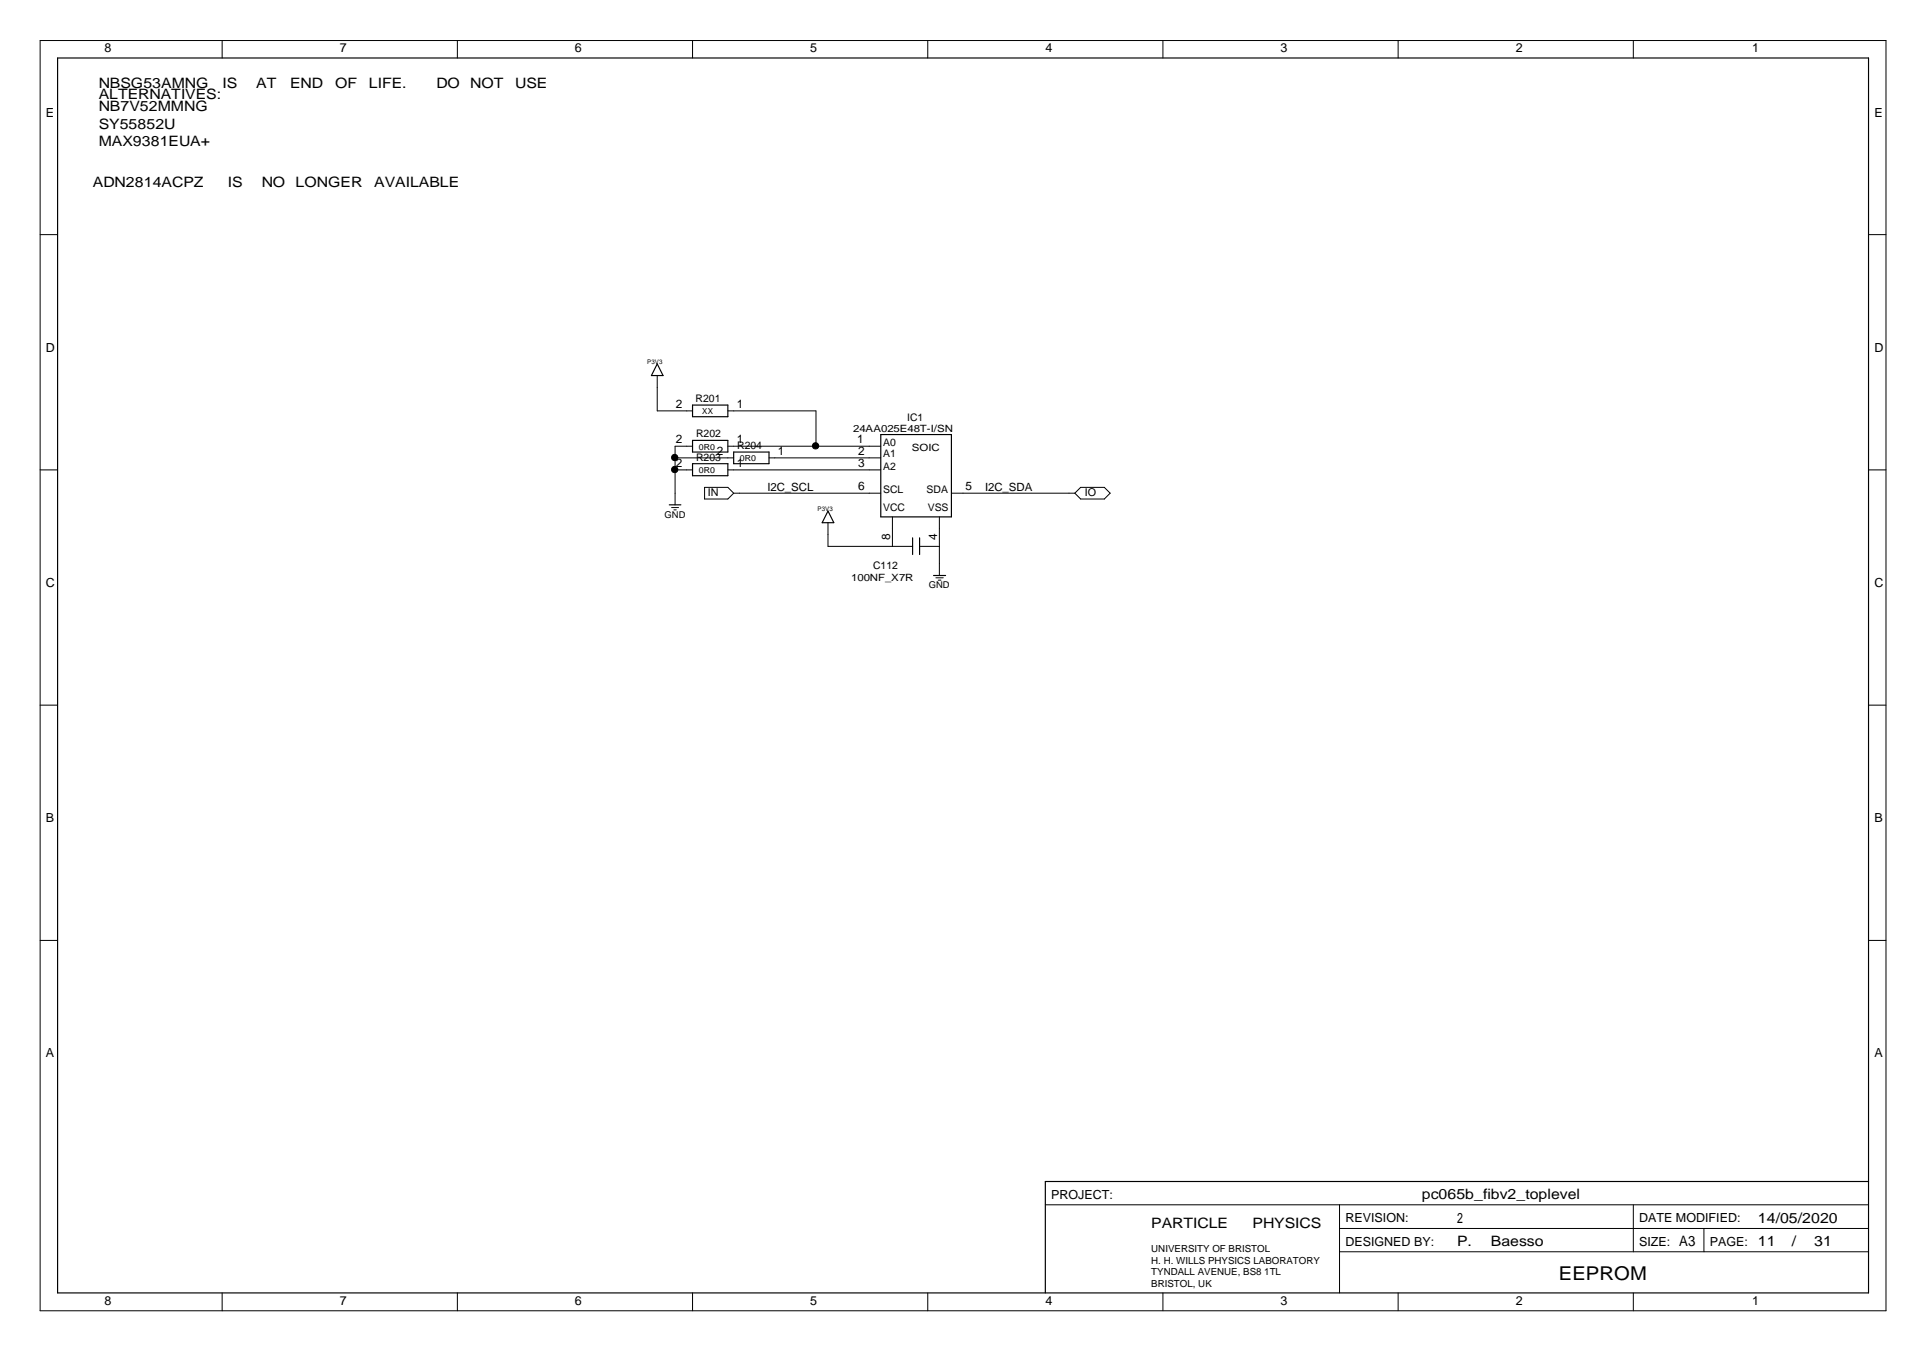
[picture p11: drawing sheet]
<svg xmlns="http://www.w3.org/2000/svg" width="420mm" height="297mm" viewBox="0 0 420 297" stroke-linecap="round" stroke-linejoin="round" font-family="sans-serif">
<g fill="none" stroke="#000" stroke-width=".25">
<path d="M12.6 12.6h395v269.4h-395zM143.4 79.4l1.2 2.5h-2.5zM151.1 88.3h7.7v2.6h-7.7zM151.1 96h7.7v2.6h-7.7zM160.1 98.6h7.7v2.5h-7.7zM192.1 94.8h15.5v17.9h-15.5zM146 110.1h2.5M151.1 101.1h7.7v2.7h-7.7zM180.6 111.5l1.3 2.5h-2.5zM199.1 117.3v3.6M200.6 117.3v3.6M203.7 125.5h2.6"/>
<path d="M407.6 257.7h-179.6v24.3"/>
</g>
<g fill="none" stroke="#000" stroke-width=".22">
<path d="M8.8 8.8h402.6v277.1h-402.6zM48.5 8.8v3.8M99.8 8.8v3.8M151.1 8.8v3.8M202.4 8.8v3.8M253.7 8.8v3.8M305 8.8v3.8M356.3 8.8v3.8M8.8 51.2h3.8M407.6 51.2h3.8M143.4 81.9v7.7h7.7M147.3 99.9h12.8"/>
<path d="M151.1 97.3h-3.8v12.8M158.8 89.6h19.2v7.7M158.8 97.3h33.3M167.8 99.9h24.3M8.8 102.5h3.8M146.5 110.7h1.5M147 111.2h.5M147.3 102.5h3.8M153.7 106.3h5.1l1.3 1.3-1.3 1.2h-5.1zM158.8 102.5h33.3M160.1 107.6h32M180.6 114v5.2h18.5"/>
<path d="M194.7 112.7v6.5M200.6 119.2h4.3M204.9 112.7v12.8M207.6 107.6h26.9M235.7 106.3h5.2l1.3 1.3-1.3 1.2h-5.2l-1.2-1.2zM407.6 102.5h3.8M204.2 126h1.6M204.7 126.5h.6M8.8 153.8h3.8M407.6 153.8h3.8M8.8 205.1h3.8M407.6 205.1h3.8"/>
<path d="M228 262.8h179.6M292.2 267.9h115.4M292.2 262.8v19.2M292.2 273h115.4M356.3 262.8v10.2M371.7 267.9v5.1M48.5 282v3.9M99.8 282v3.9M151.1 282v3.9M202.4 282v3.9M253.7 282v3.9M305 282v3.9"/>
<path d="M356.3 282v3.9"/>
<circle cx="147.2" cy="99.8" r=".69"/>
<circle cx="177.9" cy="97.2" r=".69"/>
<circle cx="147.2" cy="102.4" r=".69"/>
</g>
<g fill="#000">
<circle cx="147.2" cy="99.8" r=".69"/>
<circle cx="177.9" cy="97.2" r=".69"/>
<circle cx="147.2" cy="102.4" r=".69"/>
</g>
<text font-size="4.1" x="340.1" y="279.2">EEPROM</text>
<g font-size="3.1">
<text x="21.5" y="21.6">ALTERNATIVES:</text>
<text x="21.5" y="19.1">NBSG53AMNG</text>
<text x="48.5" y="19.1">IS</text>
<text x="55.9" y="19.1">AT</text>
<text x="63.3" y="19.1">END</text>
<text x="73.1" y="19.1">OF</text>
<text x="80.5" y="19.1">LIFE.</text>
<text x="95.2" y="19.1">DO</text>
<text x="102.6" y="19.1">NOT</text>
<text x="112.4" y="19.1">USE</text>
<text x="21.5" y="24.2">NB7V52MMNG</text>
<text x="21.5" y="28.1">SY55852U</text>
<text x="21.5" y="31.9">MAX9381EUA+</text>
<text x="20.3" y="40.8">ADN2814ACPZ</text>
<text x="49.7" y="40.8">IS</text>
<text x="57.1" y="40.8">NO</text>
<text x="64.5" y="40.8">LONGER</text>
<text x="81.7" y="40.8">AVAILABLE</text>
<text x="310.2" y="261.5">pc065b_fibv2_toplevel</text>
<text x="251.2" y="267.9">PARTICLE</text>
<text x="273.3" y="267.9">PHYSICS</text>
<text x="317.9" y="266.6">2</text>
<text x="383.5" y="266.6">14/05/2020</text>
<text x="317.9" y="271.7">P.</text>
<text x="325.2" y="271.7">Baesso</text>
<text x="366.3" y="271.7">A3</text>
<text x="383.5" y="271.7">11</text>
<text x="390.9" y="271.7">/</text>
<text x="395.8" y="271.7">31</text>
</g>
<g font-size="2.7">
<text x="22.8" y="11.3">8</text>
<text x="74.1" y="11.3">7</text>
<text x="125.4" y="11.3">6</text>
<text x="176.7" y="11.3">5</text>
<text x="228" y="11.3">4</text>
<text x="279.3" y="11.3">3</text>
<text x="330.7" y="11.3">2</text>
<text x="382.2" y="11.3">1</text>
<text x="10" y="25.4">E</text>
<text x="408.9" y="25.4">E</text>
<text x="10" y="76.7">D</text>
<text x="408.9" y="76.7">D</text>
<text x="10" y="128">C</text>
<text x="408.9" y="128">C</text>
<text x="10" y="179.4">B</text>
<text x="408.9" y="179.4">B</text>
<text x="10" y="230.6">A</text>
<text x="408.9" y="230.6">A</text>
<text x="229.3" y="261.4">PROJECT:</text>
<text x="293.5" y="266.6">REVISION:</text>
<text x="357.6" y="266.6">DATE MODIFIED:</text>
<text x="293.5" y="271.6">DESIGNED BY:</text>
<text x="357.6" y="271.6">SIZE:</text>
<text x="373" y="271.6">PAGE:</text>
<text x="22.8" y="284.5">8</text>
<text x="74.1" y="284.5">7</text>
<text x="125.4" y="284.5">6</text>
<text x="176.7" y="284.5">5</text>
<text x="228" y="284.5">4</text>
<text x="279.3" y="284.5">3</text>
<text x="330.7" y="284.5">2</text>
<text x="382.2" y="284.5">1</text>
</g>
<g font-size="2.6">
<text x="147.4" y="89">2</text>
<text x="160.7" y="89">1</text>
<text x="147.4" y="96.7">2</text>
<text x="147.4" y="101.9">2</text>
<text x="156.4" y="99.3">2</text>
<text x="160.7" y="96.7">1</text>
<text x="160.7" y="101.9">1</text>
<text x="169.7" y="99.3">1</text>
<text x="187" y="96.7">1</text>
<text x="187.2" y="101.9">3</text>
<text x="187.2" y="99.3">2</text>
<text x="187.2" y="107">6</text>
<text x="210.6" y="107">5</text>
<text x="194.2" y="117.7" transform="rotate(-90 194.2 117.7)">8</text>
<text x="204.4" y="117.7" transform="rotate(-90 204.4 117.7)">4</text>
</g>
<g font-size="2.5">
<text x="167.4" y="107.1">I2C_SCL</text>
<text x="214.9" y="107.1">I2C_SDA</text>
</g>
<g font-size="2.3">
<text x="151.8" y="87.7">R201</text>
<text x="151.8" y="95.4">R202</text>
<text x="197.9" y="91.8">IC1</text>
<text x="151.8" y="100.4">R203</text>
<text x="160.8" y="97.9">R204</text>
<text x="192.7" y="99.8">A1</text>
<text x="192.7" y="97.2">A0</text>
<text x="192.7" y="102.4">A2</text>
<text x="192.7" y="107.5">SCL</text>
<text x="202.1" y="107.5">SDA</text>
<text x="154.4" y="108.2">IN</text>
<text x="192.7" y="111.4">VCC</text>
<text x="202.4" y="111.4">VSS</text>
<text x="236.7" y="108.2">IO</text>
<text x="190.4" y="124.2">C112</text>
</g>
<g font-size="2.2">
<text x="186.1" y="94.3">24AA025E48T-I/SN</text>
<text x="198.9" y="98.3">SOIC</text>
<text x="185.7" y="126.8">100NF_X7R</text>
</g>
<g font-size="2.1">
<text x="251.2" y="273">UNIVERSITY OF BRISTOL</text>
<text x="251.2" y="275.6">H. H. WILLS PHYSICS LABORATORY</text>
<text x="251.2" y="278.2">TYNDALL AVENUE, BS8 1TL</text>
<text x="251.2" y="280.7">BRISTOL, UK</text>
</g>
<g font-size="2">
<text x="145" y="112.9">GND</text>
<text x="202.6" y="128.3">GND</text>
</g>
<g font-size="1.8">
<text x="153.2" y="90.4">XX</text>
<text x="152.4" y="98.1">0R0</text>
<text x="161.4" y="100.6">0R0</text>
<text x="152.4" y="103.2">0R0</text>
</g>
<g font-size="1.4">
<text x="141.2" y="79.3">P3V3</text>
<text x="178.3" y="111.4">P3V3</text>
</g>
</svg>
